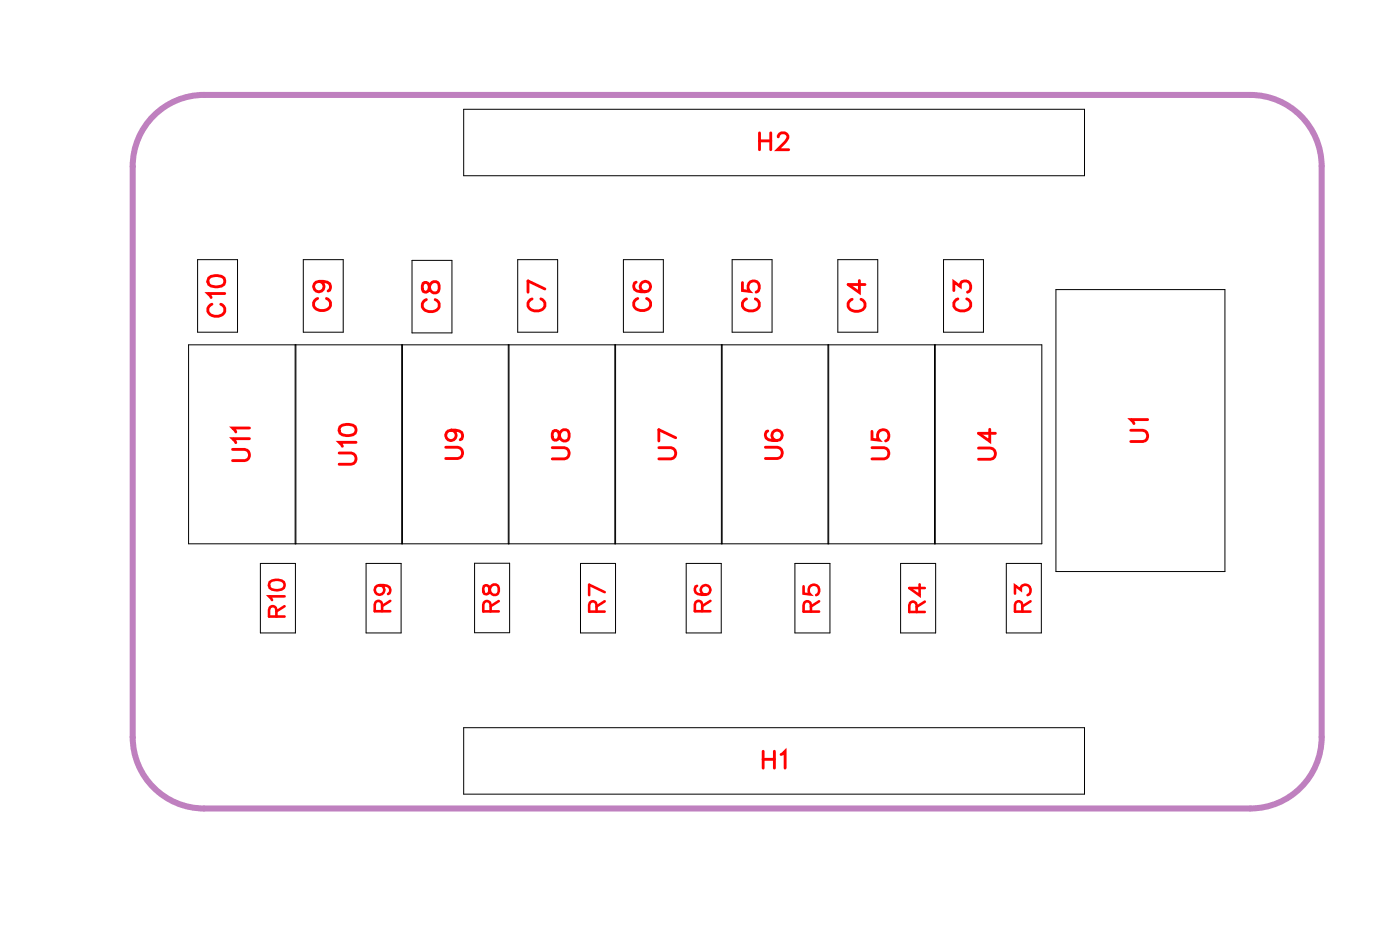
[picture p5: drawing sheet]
<svg xmlns="http://www.w3.org/2000/svg" width="59mm" height="39mm" viewBox="0 0 59 39" stroke-linecap="round" stroke-linejoin="round" font-family="sans-serif">
<path d="M6.7 4.6l.6-.3 .6-.2 .7-.1h44a3 3 0 0 1 3 3v24a3 3 0 0 1-3 3h-44a3 3 0 0 1-3-3v-24a3 3 0 0 1 1.1-2.4z" fill="none" stroke="#bf80bf" stroke-width=".25"/>
<g fill="none" stroke="#000" stroke-width=".04">
<path d="M7.9 14.5h35.9v8.4h-35.9zM8.3 10.9h1.7v3.1h-1.7zM12.4 14.5v8.4M12.8 10.9h1.6v3.1h-1.6zM16.9 14.5v8.4M17.3 10.9h1.7v3.1h-1.7zM19.5 4.6h26.1v2.8h-26.1zM21.4 14.5v8.4M21.8 10.9h1.7v3.1h-1.7zM25.9 14.5v8.4M26.2 10.9h1.7v3.1h-1.7zM30.3 14.5v8.4"/>
<path d="M30.4 14.5v8.4M30.8 10.9h1.7v3.1h-1.7zM34.8 14.5v8.4M35.2 10.9h1.7v3.1h-1.7zM39.3 14.5v8.4M39.7 10.9h1.7v3.1h-1.7zM44.4 12.2h7.1v11.8h-7.1zM10.9 23.7h1.5v2.9h-1.5zM15.4 23.7h1.5v2.9h-1.5zM19.5 30.6h26.1v2.8h-26.1zM20 23.7h1.4v2.9h-1.4zM24.4 23.7h1.5v2.9h-1.5z"/>
<path d="M28.9 23.7h1.4v2.9h-1.4zM33.4 23.7h1.5v2.9h-1.5zM37.9 23.7h1.4v2.9h-1.4zM42.3 23.7h1.5v2.9h-1.5z"/>
</g>
<g fill="none" stroke="#f00" stroke-width=".12">
<path d="M8.8 11.7l.2-.1a.3 .3 0 0 1 .5 .3 .38 .38 0 0 1-.4 .2 .38 .38 0 0 1-.4-.3zM8.9 12.8a.26 .26 0 0 0-.2 .3 .26 .26 0 0 0 .3 .2h.2a.26 .26 0 0 0 .3-.2 .26 .26 0 0 0-.2-.3M9.5 12.3h-.8l.2 .2M9.8 18.9h.5l.2 .2-.1 .2-.6 .1M10.5 18.4h-.7l.1 .2M10.5 18h-.7l.1 .2M13.4 12.5a.26 .26 0 0 0-.2 .3 .26 .26 0 0 0 .3 .3h.1a.26 .26 0 0 0 .3-.3 .26 .26 0 0 0-.2-.3M13.4 11.8a.22 .22 0 0 1 .2 .3 .22 .22 0 0 1-.3 .1 .22 .22 0 0 1 0-.3l.1-.1a.34 .34 0 0 1 .5 .3l-.1 .1M14.3 19h.5l.2 .2-.1 .3h-.6M14.3 17.9l.3-.1a.3 .3 0 0 1 .4 .3 .38 .38 0 0 1-.4 .2 .38 .38 0 0 1-.3-.3zM15 18.6h-.7l.1 .2M17.8 11.9v.3l.1 .1 .3-.5a.24 .24 0 0 1 .3 .3 .24 .24 0 0 1-.3 .2l-.1-.1-.1-.3z"/>
<path d="M17.9 12.6a.26 .26 0 0 0-.1 .3 .26 .26 0 0 0 .2 .2h.2a.26 .26 0 0 0 .3-.2 .26 .26 0 0 0-.2-.3M18.7 18.8h.6l.2 .2-.1 .2-.7 .1M19 18.1a.22 .22 0 0 1 .2 .3 .22 .22 0 0 1-.4 .1 .22 .22 0 0 1 0-.4h.2a.34 .34 0 0 1 .5 .3l-.1 .1M22.4 12.6a.26 .26 0 0 0-.2 .3 .26 .26 0 0 0 .3 .2h.1a.26 .26 0 0 0 .3-.2 .26 .26 0 0 0-.2-.3M22.9 12.1l-.7-.3v.5M23.2 18.8h.5l.2 .2-.1 .3h-.6M23.3 18.1v.4h.1l.3-.4a.24 .24 0 0 1 .2 .2 .24 .24 0 0 1-.2 .2l-.1-.1-.1-.3zM26.8 11.9h-.1a.35 .35 0 0 0 .2 .4 .35 .35 0 0 0 .5-.2 .22 .22 0 0 0-.2-.3 .22 .22 0 0 0-.3 .2 .22 .22 0 0 0 .2 .3M26.8 12.5a.26 .26 0 0 0-.2 .3 .26 .26 0 0 0 .3 .3h.2a.26 .26 0 0 0 .3-.3 .26 .26 0 0 0-.2-.3M27.7 18.8h.5l.2 .2-.1 .3h-.6M28.4 18.4l-.7-.3v.4M31.2 11.9v.3l.3 .1a.25 .25 0 0 1 0-.4 .25 .25 0 0 1 .4 0 .25 .25 0 0 1-.1 .4"/>
<path d="M31.4 12.6a.26 .26 0 0 0-.2 .3 .26 .26 0 0 0 .3 .2h.2a.26 .26 0 0 0 .2-.2 .26 .26 0 0 0-.1-.3M31.9 5.6v.7M31.9 5.9h.5M32.2 18.8h.5l.2 .2-.1 .2-.6 .1M32.3 18.1l-.1 .1a.35 .35 0 0 0 .3 .4 .35 .35 0 0 0 .4-.3 .22 .22 0 0 0-.2-.2 .22 .22 0 0 0-.2 .2 .22 .22 0 0 0 .2 .2M32.4 5.6v.7M32.7 5.8l.2-.2h.1l.1 .1-.1 .3-.3 .3h.5M35.8 12.6a.26 .26 0 0 0-.1 .3 .26 .26 0 0 0 .2 .2h.2a.26 .26 0 0 0 .3-.2 .26 .26 0 0 0-.2-.3M36.1 11.8v.5l-.4-.3h.7M36.7 18.8h.5l.2 .2-.1 .3h-.6M36.7 18.1v.4h.3a.25 .25 0 0 1 0-.4 .25 .25 0 0 1 .3 .1 .25 .25 0 0 1-.1 .3M40.1 12.2v-.4l.3 .2a.24 .24 0 0 1 .4-.1 .24 .24 0 0 1-.1 .4"/>
<path d="M40.3 12.6a.26 .26 0 0 0-.2 .3 .26 .26 0 0 0 .3 .2h.2a.26 .26 0 0 0 .2-.2 .26 .26 0 0 0-.1-.3M41.2 18.8h.5l.2 .2-.1 .3h-.6M41.6 18.1v.5l-.4-.4h.7M47.6 18.1h.5l.2 .2-.1 .2-.6 .1M48.3 17.6h-.7l.1 .2M32.1 31.6v.7M32.1 31.9h.5M32.6 31.6v.7M32.8 31.7l.2-.1v.7"/>
</g>
<g fill="none" stroke="#f00" stroke-width=".11">
<path d="M11.3 24.5a.32 .32 0 0 1 .4-.2 .32 .32 0 0 1 .2 .4 .32 .32 0 0 1-.4 .1 .32 .32 0 0 1-.2-.3zM11.6 25.9v-.4h-.2l-.1 .4h.7M12 25.1h-.7l.1 .1M12 25.5l-.4 .2M16 24.6a.2 .2 0 0 1 .1 .3 .2 .2 0 0 1-.3 .1 .21 .21 0 0 1 .1-.4h.1a.31 .31 0 0 1 .4 .2l-.1 .2M16.1 25.7l-.1-.4h-.2v.4h.6M16.4 25.3l-.3 .2M20.4 24.6v.3l.1 .1 .3-.4a.22 .22 0 0 1 .2 .2 .22 .22 0 0 1-.2 .2l-.2-.1-.1-.3zM20.6 25.7v-.4h-.2l-.1 .4h.7M21 25.3l-.4 .2M25.1 25.7v-.4h-.3v.4h.6M25.4 25.3l-.3 .2"/>
<path d="M25.4 24.9l-.6-.3v.4M29.3 24.6v.1a.32 .32 0 0 0 .2 .3 .32 .32 0 0 0 .4-.2 .2 .2 0 0 0-.2-.2 .2 .2 0 0 0-.2 .2 .2 .2 0 0 0 .2 .2M29.5 25.7v-.4h-.2l-.1 .4h.7M29.9 25.3l-.4 .2M33.8 24.6v.4h.3a.23 .23 0 0 1 0-.4 .23 .23 0 0 1 .3 .1 .23 .23 0 0 1-.1 .3M34.1 25.7v-.4h-.2l-.1 .4h.6M34.4 25.3l-.3 .2M38.5 25.7v-.3l-.2-.1-.1 .4h.7M38.7 24.6v.4l-.5-.3h.7M38.9 25.3l-.4 .2M42.7 25v-.4l.2 .2a.22 .22 0 0 1 .4-.2 .22 .22 0 0 1-.1 .4M43 25.7v-.4h-.3v.4h.6"/>
<path d="M43.3 25.3l-.3 .2"/>
</g>
<g font-size="1.2" fill="#fff">
<text x="31.9" y="6.6">H2</text>
<text x="9.8" y="13.4" transform="rotate(-90 9.8 13.4)">C10</text>
<text x="14.2" y="13.1" transform="rotate(-90 14.2 13.1)">C9</text>
<text x="18.8" y="13.2" transform="rotate(-90 18.8 13.2)">C8</text>
<text x="23.2" y="13.1" transform="rotate(-90 23.2 13.1)">C7</text>
<text x="27.7" y="13.1" transform="rotate(-90 27.7 13.1)">C6</text>
<text x="32.2" y="13.1" transform="rotate(-90 32.2 13.1)">C5</text>
<text x="36.7" y="13.1" transform="rotate(-90 36.7 13.1)">C4</text>
<text x="41.1" y="13.1" transform="rotate(-90 41.1 13.1)">C3</text>
<text x="10.8" y="19.4" transform="rotate(-90 10.8 19.4)">U11</text>
<text x="15.3" y="19.6" transform="rotate(-90 15.3 19.6)">U10</text>
<text x="19.7" y="19.3" transform="rotate(-90 19.7 19.3)">U9</text>
<text x="24.2" y="19.4" transform="rotate(-90 24.2 19.4)">U8</text>
<text x="28.7" y="19.4" transform="rotate(-90 28.7 19.4)">U7</text>
<text x="33.2" y="19.3" transform="rotate(-90 33.2 19.3)">U6</text>
<text x="37.7" y="19.4" transform="rotate(-90 37.7 19.4)">U5</text>
<text x="42.2" y="19.4" transform="rotate(-90 42.2 19.4)">U4</text>
<text x="48.6" y="18.6" transform="rotate(-90 48.6 18.6)">U1</text>
<text x="32" y="32.6">H1</text>
</g>
<g font-size="1.1" fill="#fff">
<text x="12.2" y="26" transform="rotate(-90 12.2 26)">R10</text>
<text x="16.7" y="25.8" transform="rotate(-90 16.7 25.8)">R9</text>
<text x="21.2" y="25.8" transform="rotate(-90 21.2 25.8)">R8</text>
<text x="25.7" y="25.8" transform="rotate(-90 25.7 25.8)">R7</text>
<text x="30.1" y="25.8" transform="rotate(-90 30.1 25.8)">R6</text>
<text x="34.7" y="25.8" transform="rotate(-90 34.7 25.8)">R5</text>
<text x="39.2" y="25.8" transform="rotate(-90 39.2 25.8)">R4</text>
<text x="43.6" y="25.8" transform="rotate(-90 43.6 25.8)">R3</text>
</g>
</svg>
